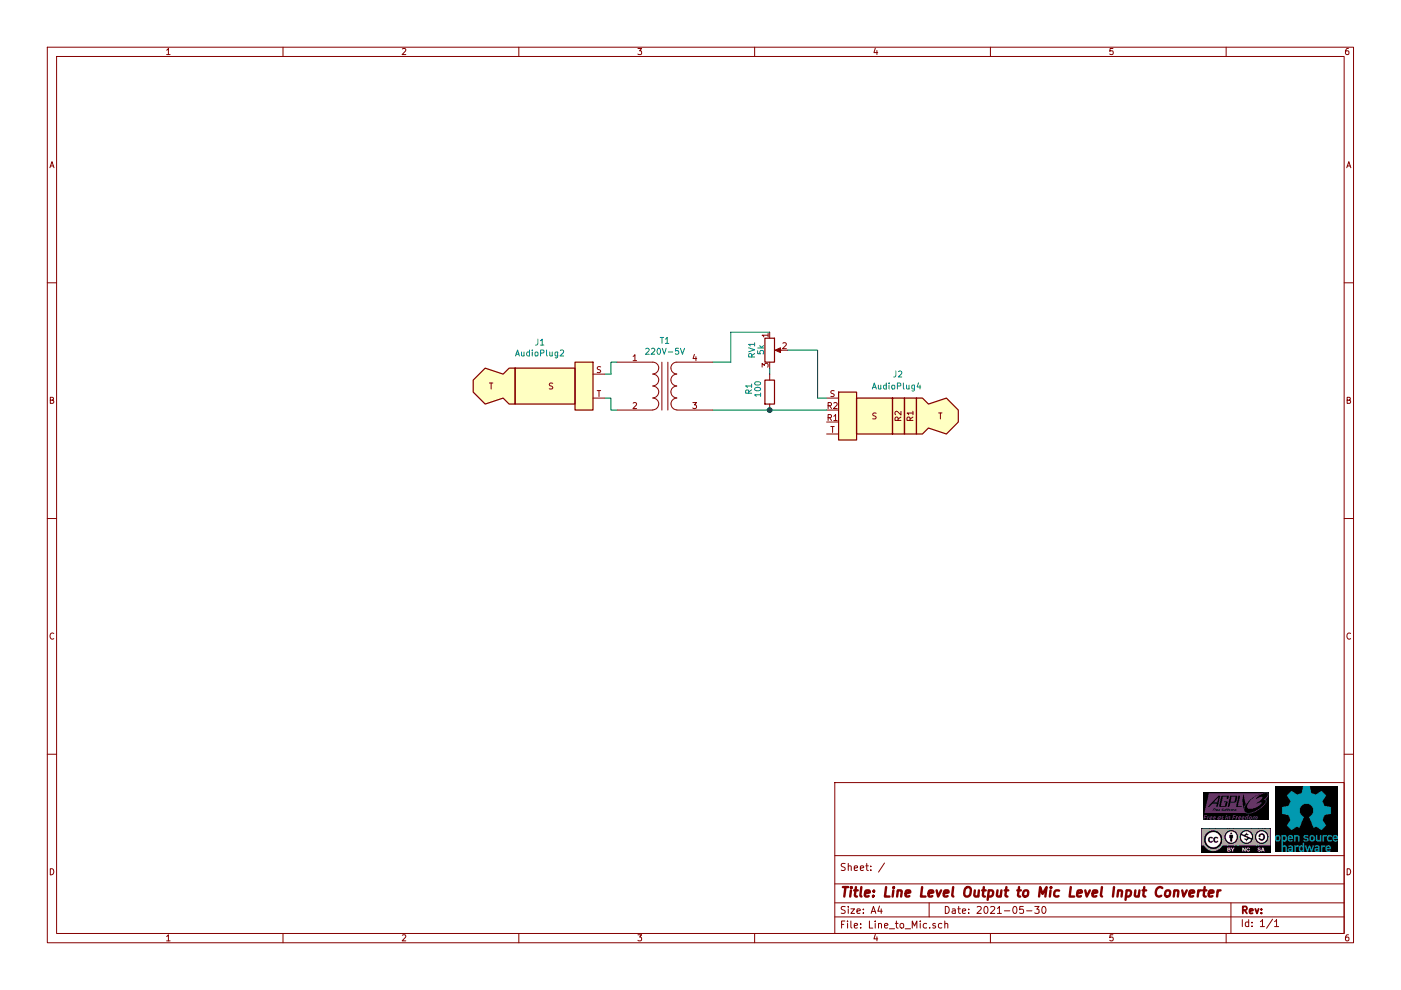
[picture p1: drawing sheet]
EESchema Schematic File Version 4
EELAYER 30 0
EELAYER END
$Descr A4 11693 8268
encoding utf-8
Sheet 1 1
Title "Line Level Output to Mic Level Input Converter"
Date "2021-05-30"
Rev ""
Comp ""
Comment1 ""
Comment2 ""
Comment3 ""
Comment4 ""
$EndDescr
Wire Wire Line
	6825 3325 6900 3325
Wire Wire Line
	6825 2925 6825 3325
Wire Wire Line
	6575 2925 6825 2925
Wire Wire Line
	6425 3425 6900 3425
Wire Wire Line
	6425 3075 6425 3125
Wire Wire Line
	5100 3425 5150 3425
Wire Wire Line
	5100 3325 5100 3425
Wire Wire Line
	5050 3325 5100 3325
Wire Wire Line
	5100 3025 5150 3025
Wire Wire Line
	5100 3125 5100 3025
Wire Wire Line
	5050 3125 5100 3125
Connection ~ 6425 3425
Wire Wire Line
	6100 2775 6100 3025
Wire Wire Line
	6100 2775 6425 2775
Wire Wire Line
	5950 3025 6100 3025
Wire Wire Line
	5950 3425 6425 3425
$Comp
L Connector:AudioPlug4 J2
U 1 1
P 7500 3425
F 0 "J2" H 7550 3725 50  0000 R CNN
F 1 "AudioPlug4" H 7725 3625 50  0000 R CNN
F 2 "" H 7850 3325 50  0001 C CNN
F 3 "~" H 7850 3325 50  0001 C CNN
	1    7500 3425
	-1   0    0    -1  
$EndComp
$Comp
L Connector:AudioPlug2 J1
U 1 1
P 4450 3225
F 0 "J1" H 4507 3592 50  0000 C CNN
F 1 "AudioPlug2" H 4507 3501 50  0000 C CNN
F 2 "" H 4800 3175 50  0001 C CNN
F 3 "~" H 4800 3175 50  0001 C CNN
	1    4450 3225
	1    0    0    -1  
$EndComp
$Comp
L Device:R_POT RV1
U 1 1
P 6425 2925
F 0 "RV1" V 6275 3000 50  0000 R CNN
F 1 "5k" V 6350 2975 50  0000 R CNN
F 2 "" H 6425 2925 50  0001 C CNN
F 3 "~" H 6425 2925 50  0001 C CNN
	1    6425 2925
	1    0    0    -1  
$EndComp
$Comp
L Device:R R1
U 1 1
P 6425 3275
F 0 "R1" V 6250 3250 50  0000 L CNN
F 1 "100" V 6325 3225 50  0000 L CNN
F 2 "" V 6355 3275 50  0001 C CNN
F 3 "~" H 6425 3275 50  0001 C CNN
	1    6425 3275
	1    0    0    -1  
$EndComp
$Comp
L Device:Transformer_1P_1S T1
U 1 1
P 5550 3225
F 0 "T1" H 5550 3606 50  0000 C CNN
F 1 "220V-5V" H 5550 3515 50  0000 C CNN
F 2 "" H 5550 3225 50  0001 C CNN
F 3 "~" H 5550 3225 50  0001 C CNN
	1    5550 3225
	1    0    0    -1  
$EndComp
$EndSCHEMATC
